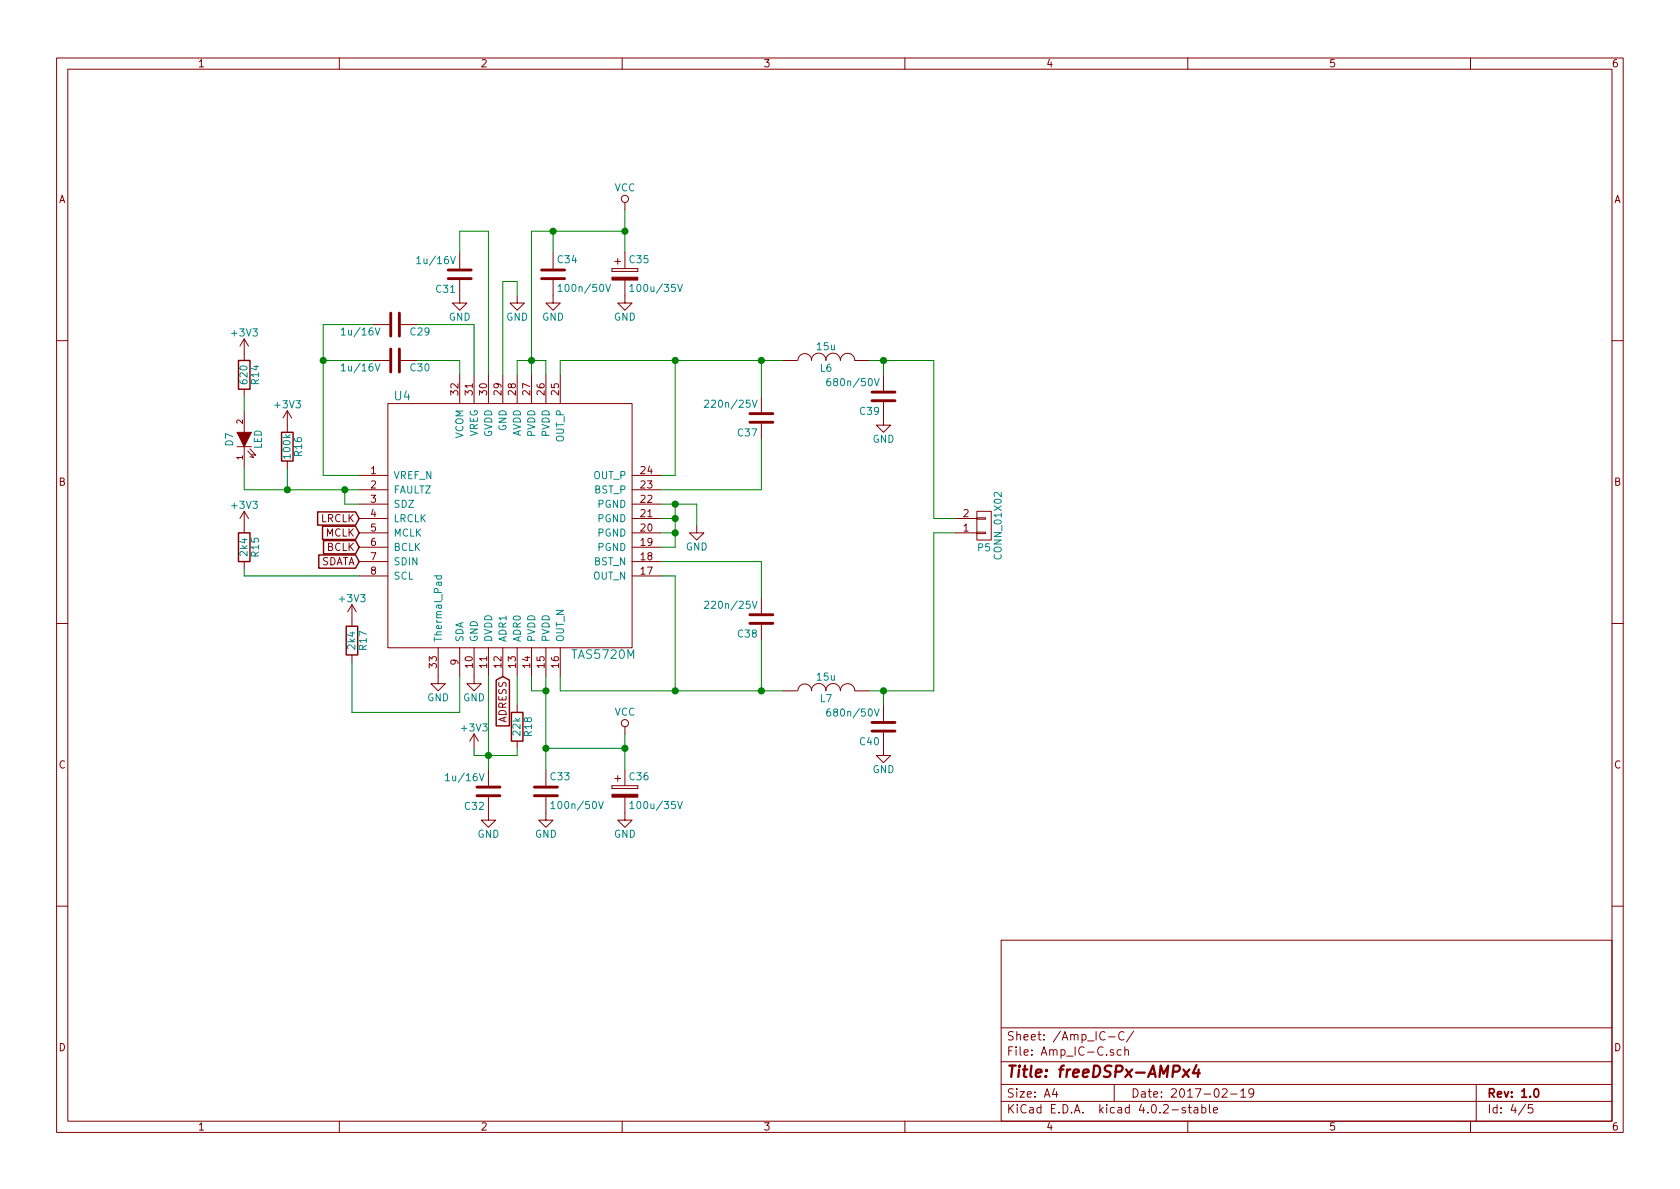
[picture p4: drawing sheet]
EESchema Schematic File Version 2
LIBS:fdsp_amplifier
LIBS:fdsp_connector
LIBS:fdsp_converter
LIBS:fdsp_device
LIBS:fdsp_digital
LIBS:fdsp_dsp
LIBS:fdsp_mechanical
LIBS:fdsp_pinhead
LIBS:fdsp_power
LIBS:fdsp_regulator
LIBS:fdsp_transistor
LIBS:power
LIBS:device
LIBS:transistors
LIBS:conn
LIBS:linear
LIBS:regul
LIBS:74xx
LIBS:cmos4000
LIBS:adc-dac
LIBS:memory
LIBS:xilinx
LIBS:microcontrollers
LIBS:dsp
LIBS:microchip
LIBS:analog_switches
LIBS:motorola
LIBS:texas
LIBS:intel
LIBS:audio
LIBS:interface
LIBS:digital-audio
LIBS:philips
LIBS:display
LIBS:cypress
LIBS:siliconi
LIBS:opto
LIBS:atmel
LIBS:contrib
LIBS:valves
LIBS:freeDSPx-AMPx4-cache
EELAYER 25 0
EELAYER END
$Descr A4 11693 8268
encoding utf-8
Sheet 4 5
Title "freeDSPx-AMPx4"
Date "2017-02-19"
Rev "1.0"
Comp ""
Comment1 ""
Comment2 ""
Comment3 ""
Comment4 ""
$EndDescr
$Comp
L TAS5720 U4
U 1 1
P 3550 3650
F 0 "U4" H 2800 4550 60  0000 C CNN
F 1 "TAS5720M" H 4200 2750 60  0000 C CNN
F 2 "fdsp_housing:VQFN-32_4x4mm_Pitch0.4mm" H 3200 2700 60  0001 C CNN
F 3 "http://www.ti.com/lit/ds/symlink/tas5720m.pdf" H 3200 2700 60  0001 C CNN
F 4 "595-TAS5720MRSMT" H 3550 3650 60  0001 C CNN "Mouser_Part_No"
	1    3550 3650
	1    0    0    -1  
$EndComp
Wire Wire Line
	4600 3500 4850 3500
Wire Wire Line
	4700 3500 4700 3800
Wire Wire Line
	4700 3600 4600 3600
Wire Wire Line
	4700 3700 4600 3700
Connection ~ 4700 3600
Wire Wire Line
	4700 3800 4600 3800
Connection ~ 4700 3700
$Comp
L GND #PWR058
U 1 1
P 4850 3650
F 0 "#PWR058" H 4850 3400 50  0001 C CNN
F 1 "GND" H 4850 3500 50  0000 C CNN
F 2 "" H 4850 3650 60  0000 C CNN
F 3 "" H 4850 3650 60  0000 C CNN
	1    4850 3650
	1    0    0    -1  
$EndComp
Wire Wire Line
	4850 3500 4850 3650
Connection ~ 4700 3500
$Comp
L GND #PWR059
U 1 1
P 3300 4700
F 0 "#PWR059" H 3300 4450 50  0001 C CNN
F 1 "GND" H 3300 4550 50  0000 C CNN
F 2 "" H 3300 4700 60  0000 C CNN
F 3 "" H 3300 4700 60  0000 C CNN
	1    3300 4700
	1    0    0    -1  
$EndComp
Wire Wire Line
	3600 2500 3800 2500
Wire Wire Line
	3700 1600 3700 2600
Wire Wire Line
	3800 2500 3800 2600
Connection ~ 3700 2500
$Comp
L C C34
U 1 1
P 3850 1900
F 0 "C34" H 3875 2000 50  0000 L CNN
F 1 "100n/50V" H 3875 1800 50  0000 L CNN
F 2 "fdsp_capacitor:C_0603" H 3888 1750 30  0001 C CNN
F 3 "http://www.murata.com/products/catalog/pdf/c02e.pdf" H 3850 1900 60  0001 C CNN
F 4 "81-GRM39X104K50D" H 3850 1900 60  0001 C CNN "Mouser_Part_No"
	1    3850 1900
	1    0    0    -1  
$EndComp
$Comp
L GND #PWR060
U 1 1
P 3850 2050
F 0 "#PWR060" H 3850 1800 50  0001 C CNN
F 1 "GND" H 3850 1900 50  0000 C CNN
F 2 "" H 3850 2050 60  0000 C CNN
F 3 "" H 3850 2050 60  0000 C CNN
	1    3850 2050
	1    0    0    -1  
$EndComp
$Comp
L GND #PWR061
U 1 1
P 4350 2050
F 0 "#PWR061" H 4350 1800 50  0001 C CNN
F 1 "GND" H 4350 1900 50  0000 C CNN
F 2 "" H 4350 2050 60  0000 C CNN
F 3 "" H 4350 2050 60  0000 C CNN
	1    4350 2050
	1    0    0    -1  
$EndComp
Wire Wire Line
	4350 1450 4350 1750
Connection ~ 3850 1600
Wire Wire Line
	3900 2600 3900 2500
Wire Wire Line
	3900 2500 5450 2500
Wire Wire Line
	4700 2500 4700 3300
Wire Wire Line
	4700 3300 4600 3300
Wire Wire Line
	3900 4700 3900 4800
Wire Wire Line
	3900 4800 5450 4800
Wire Wire Line
	4700 4800 4700 4000
Wire Wire Line
	4700 4000 4600 4000
$Comp
L C C37
U 1 1
P 5300 2900
F 0 "C37" H 5325 3000 50  0000 L CNN
F 1 "220n/25V" H 5325 2800 50  0000 L CNN
F 2 "fdsp_capacitor:C_0603" H 5338 2750 30  0001 C CNN
F 3 "http://www.murata.com/products/catalog/pdf/c02e.pdf" H 5300 2900 60  0001 C CNN
F 4 "81-GRM18R71E223KA01J" H 5300 2900 60  0001 C CNN "Mouser_Part_No"
	1    5300 2900
	-1   0    0    1   
$EndComp
Wire Wire Line
	4600 3400 5300 3400
Wire Wire Line
	4600 3900 5300 3900
Text GLabel 2500 3800 0    51   Input ~ 0
BCLK
Text GLabel 2500 3900 0    51   Input ~ 0
SDATA
Text GLabel 2500 3700 0    51   Input ~ 0
MCLK
Text GLabel 2500 3600 0    51   Input ~ 0
LRCLK
$Comp
L +3V3 #PWR062
U 1 1
P 3300 5200
F 0 "#PWR062" H 3300 5050 50  0001 C CNN
F 1 "+3V3" H 3300 5340 50  0000 C CNN
F 2 "" H 3300 5200 60  0000 C CNN
F 3 "" H 3300 5200 60  0000 C CNN
	1    3300 5200
	1    0    0    -1  
$EndComp
Wire Wire Line
	3400 4700 3400 5350
Connection ~ 3400 5250
$Comp
L GND #PWR063
U 1 1
P 3400 5650
F 0 "#PWR063" H 3400 5400 50  0001 C CNN
F 1 "GND" H 3400 5500 50  0000 C CNN
F 2 "" H 3400 5650 60  0000 C CNN
F 3 "" H 3400 5650 60  0000 C CNN
	1    3400 5650
	1    0    0    -1  
$EndComp
Wire Wire Line
	3700 4700 3700 4800
Wire Wire Line
	3700 4800 3800 4800
Wire Wire Line
	3800 4700 3800 5350
$Comp
L GND #PWR064
U 1 1
P 3800 5650
F 0 "#PWR064" H 3800 5400 50  0001 C CNN
F 1 "GND" H 3800 5500 50  0000 C CNN
F 2 "" H 3800 5650 60  0000 C CNN
F 3 "" H 3800 5650 60  0000 C CNN
	1    3800 5650
	1    0    0    -1  
$EndComp
$Comp
L GND #PWR065
U 1 1
P 4350 5650
F 0 "#PWR065" H 4350 5400 50  0001 C CNN
F 1 "GND" H 4350 5500 50  0000 C CNN
F 2 "" H 4350 5650 60  0000 C CNN
F 3 "" H 4350 5650 60  0000 C CNN
	1    4350 5650
	1    0    0    -1  
$EndComp
Wire Wire Line
	4350 5100 4350 5350
Connection ~ 3800 5200
Connection ~ 3800 4800
Wire Wire Line
	3800 5200 4350 5200
$Comp
L VCC #PWR066
U 1 1
P 4350 1450
F 0 "#PWR066" H 4350 1300 50  0001 C CNN
F 1 "VCC" H 4350 1600 50  0000 C CNN
F 2 "" H 4350 1450 60  0000 C CNN
F 3 "" H 4350 1450 60  0000 C CNN
	1    4350 1450
	1    0    0    -1  
$EndComp
$Comp
L VCC #PWR067
U 1 1
P 4350 5100
F 0 "#PWR067" H 4350 4950 50  0001 C CNN
F 1 "VCC" H 4350 5250 50  0000 C CNN
F 2 "" H 4350 5100 60  0000 C CNN
F 3 "" H 4350 5100 60  0000 C CNN
	1    4350 5100
	1    0    0    -1  
$EndComp
Connection ~ 4350 5200
Wire Wire Line
	3850 1750 3850 1600
Connection ~ 4350 1600
Wire Wire Line
	3300 5250 3600 5250
Wire Wire Line
	3300 5200 3300 5250
$Comp
L GND #PWR068
U 1 1
P 3050 4700
F 0 "#PWR068" H 3050 4450 50  0001 C CNN
F 1 "GND" H 3050 4550 50  0000 C CNN
F 2 "" H 3050 4700 60  0000 C CNN
F 3 "" H 3050 4700 60  0000 C CNN
	1    3050 4700
	1    0    0    -1  
$EndComp
Wire Wire Line
	2250 3300 2500 3300
Wire Wire Line
	2250 2250 2250 3300
Wire Wire Line
	2250 2500 2600 2500
Wire Wire Line
	3200 2600 3200 2500
Wire Wire Line
	3200 2500 2900 2500
Wire Wire Line
	3300 2600 3300 2250
Wire Wire Line
	3300 2250 2900 2250
Wire Wire Line
	2250 2250 2600 2250
Connection ~ 2250 2500
Wire Wire Line
	3600 2600 3600 2500
Wire Wire Line
	3700 1600 4350 1600
$Comp
L C C31
U 1 1
P 3200 1900
F 0 "C31" H 3225 2000 50  0000 L CNN
F 1 "1u/16V" H 3225 1800 50  0000 L CNN
F 2 "fdsp_capacitor:C_0603" H 3238 1750 30  0001 C CNN
F 3 "http://www.murata.com/products/catalog/pdf/c02e.pdf" H 3200 1900 60  0001 C CNN
F 4 "81-GRM188R71C105KE5D" H 3200 1900 60  0001 C CNN "Mouser_Part_No"
	1    3200 1900
	-1   0    0    1   
$EndComp
Wire Wire Line
	3500 1950 3500 2600
Wire Wire Line
	3400 1600 3400 2600
$Comp
L L L6
U 1 1
P 5750 2500
F 0 "L6" V 5700 2500 50  0000 C CNN
F 1 "15u" V 5850 2500 50  0000 C CNN
F 2 "fdsp_inductor:Choke_SMD_6.0x6.0" H 5750 2500 60  0001 C CNN
F 3 "http://www.mouser.com/ds/2/281/product-1023288.pdf" H 5750 2500 60  0001 C CNN
F 4 "81-1264EY-150MP3" V 5750 2500 60  0001 C CNN "Mouser_Part_No"
	1    5750 2500
	0    -1   -1   0   
$EndComp
$Comp
L C C39
U 1 1
P 6150 2750
F 0 "C39" H 6175 2850 50  0000 L CNN
F 1 "680n/50V" H 6175 2650 50  0000 L CNN
F 2 "fdsp_capacitor:C_1206" H 6188 2600 30  0001 C CNN
F 3 "http://www.murata.com/products/catalog/pdf/c03e.pdf" H 6150 2750 60  0001 C CNN
F 4 "81-GCM31CR71H684KA7L" H 6150 2750 60  0001 C CNN "Mouser_Part_No"
	1    6150 2750
	-1   0    0    1   
$EndComp
Wire Wire Line
	6050 2500 6500 2500
Wire Wire Line
	6150 2500 6150 2600
Wire Wire Line
	6500 4800 6050 4800
Wire Wire Line
	6150 4800 6150 4900
$Comp
L GND #PWR069
U 1 1
P 6150 2900
F 0 "#PWR069" H 6150 2650 50  0001 C CNN
F 1 "GND" H 6150 2750 50  0000 C CNN
F 2 "" H 6150 2900 60  0000 C CNN
F 3 "" H 6150 2900 60  0000 C CNN
	1    6150 2900
	1    0    0    -1  
$EndComp
$Comp
L GND #PWR070
U 1 1
P 6150 5200
F 0 "#PWR070" H 6150 4950 50  0001 C CNN
F 1 "GND" H 6150 5050 50  0000 C CNN
F 2 "" H 6150 5200 60  0000 C CNN
F 3 "" H 6150 5200 60  0000 C CNN
	1    6150 5200
	1    0    0    -1  
$EndComp
$Comp
L CP C35
U 1 1
P 4350 1900
F 0 "C35" H 4375 2000 50  0000 L CNN
F 1 "100u/35V" H 4375 1800 50  0000 L CNN
F 2 "fdsp_capacitor:C_Radial_D8_L11.5_P3.5" H 4388 1750 30  0001 C CNN
F 3 "http://www.mouser.com/ds/2/315/ABA0000C1012-947489.pdf" H 4350 1900 60  0001 C CNN
F 4 "667-EEU-FC1V101" H 4350 1900 60  0001 C CNN "Mouser_Part_No"
	1    4350 1900
	1    0    0    -1  
$EndComp
Text GLabel 3500 4700 3    51   Input ~ 0
ADRESS
Wire Wire Line
	2500 3500 2400 3500
Wire Wire Line
	2400 3500 2400 3400
Connection ~ 2400 3400
$Comp
L R R16
U 1 1
P 2000 3100
F 0 "R16" V 2080 3100 50  0000 C CNN
F 1 "100k" V 2000 3100 50  0000 C CNN
F 2 "fdsp_resistor:R_0603" V 1930 3100 30  0001 C CNN
F 3 "http://www.mouser.com/ds/2/427/dcrcwe3-109170.pdf" H 2000 3100 30  0001 C CNN
F 4 "71-CRCW0603-100K-E3" V 2000 3100 60  0001 C CNN "Mouser_Part_No"
	1    2000 3100
	1    0    0    -1  
$EndComp
$Comp
L LED D7
U 1 1
P 1700 3050
F 0 "D7" H 1700 3150 50  0000 C CNN
F 1 "LED" H 1700 2950 50  0000 C CNN
F 2 "fdsp_capacitor:C_0603" H 1700 3050 60  0001 C CNN
F 3 "http://www.mouser.com/ds/2/445/150060RS75000-368563.pdf" H 1700 3050 60  0001 C CNN
F 4 "710-150080RS75000" H 1700 3050 60  0001 C CNN "Mouser_Part_No"
	1    1700 3050
	0    -1   -1   0   
$EndComp
$Comp
L R R14
U 1 1
P 1700 2600
F 0 "R14" V 1780 2600 50  0000 C CNN
F 1 "620" V 1700 2600 50  0000 C CNN
F 2 "fdsp_resistor:R_0603" V 1630 2600 30  0001 C CNN
F 3 "http://www.mouser.com/ds/2/427/dcrcwe3-109170.pdf" H 1700 2600 30  0001 C CNN
F 4 "71-CRCW0603-620-E3" V 1700 2600 60  0001 C CNN "Mouser_Part_No"
	1    1700 2600
	1    0    0    -1  
$EndComp
Wire Wire Line
	1700 3400 2500 3400
Wire Wire Line
	2000 3400 2000 3250
Wire Wire Line
	1700 3400 1700 3250
Connection ~ 2000 3400
Wire Wire Line
	1700 2850 1700 2750
$Comp
L +3V3 #PWR071
U 1 1
P 2000 2950
F 0 "#PWR071" H 2000 2800 50  0001 C CNN
F 1 "+3V3" H 2000 3090 50  0000 C CNN
F 2 "" H 2000 2950 60  0000 C CNN
F 3 "" H 2000 2950 60  0000 C CNN
	1    2000 2950
	1    0    0    -1  
$EndComp
$Comp
L +3V3 #PWR072
U 1 1
P 1700 2450
F 0 "#PWR072" H 1700 2300 50  0001 C CNN
F 1 "+3V3" H 1700 2590 50  0000 C CNN
F 2 "" H 1700 2450 60  0000 C CNN
F 3 "" H 1700 2450 60  0000 C CNN
	1    1700 2450
	1    0    0    -1  
$EndComp
$Comp
L R R15
U 1 1
P 1700 3800
F 0 "R15" V 1780 3800 50  0000 C CNN
F 1 "2k4" V 1700 3800 50  0000 C CNN
F 2 "fdsp_resistor:R_0603" V 1630 3800 30  0001 C CNN
F 3 "http://www.mouser.com/ds/2/427/dcrcwe3-109170.pdf" H 1700 3800 30  0001 C CNN
F 4 "71-CRCW0603-2.4K-E3" V 1700 3800 60  0001 C CNN "Mouser_Part_No"
	1    1700 3800
	1    0    0    -1  
$EndComp
$Comp
L +3V3 #PWR073
U 1 1
P 1700 3650
F 0 "#PWR073" H 1700 3500 50  0001 C CNN
F 1 "+3V3" H 1700 3790 50  0000 C CNN
F 2 "" H 1700 3650 60  0000 C CNN
F 3 "" H 1700 3650 60  0000 C CNN
	1    1700 3650
	1    0    0    -1  
$EndComp
$Comp
L +3V3 #PWR074
U 1 1
P 2450 4300
F 0 "#PWR074" H 2450 4150 50  0001 C CNN
F 1 "+3V3" H 2450 4440 50  0000 C CNN
F 2 "" H 2450 4300 60  0000 C CNN
F 3 "" H 2450 4300 60  0000 C CNN
	1    2450 4300
	1    0    0    -1  
$EndComp
Wire Wire Line
	1700 4000 2500 4000
Wire Wire Line
	1700 4000 1700 3950
Wire Wire Line
	3200 4700 3200 4950
Wire Wire Line
	2450 4950 2450 4600
$Comp
L GND #PWR075
U 1 1
P 3200 2050
F 0 "#PWR075" H 3200 1800 50  0001 C CNN
F 1 "GND" H 3200 1900 50  0000 C CNN
F 2 "" H 3200 2050 60  0000 C CNN
F 3 "" H 3200 2050 60  0000 C CNN
	1    3200 2050
	1    0    0    -1  
$EndComp
Wire Wire Line
	3400 1600 3200 1600
Wire Wire Line
	3200 1600 3200 1750
$Comp
L GND #PWR076
U 1 1
P 3600 2050
F 0 "#PWR076" H 3600 1800 50  0001 C CNN
F 1 "GND" H 3600 1900 50  0000 C CNN
F 2 "" H 3600 2050 60  0000 C CNN
F 3 "" H 3600 2050 60  0000 C CNN
	1    3600 2050
	1    0    0    -1  
$EndComp
Wire Wire Line
	3500 1950 3600 1950
Wire Wire Line
	3600 1950 3600 2050
$Comp
L CONN_01X02 P5
U 1 1
P 6850 3650
F 0 "P5" H 6850 3800 50  0000 C CNN
F 1 "CONN_01X02" V 6950 3650 50  0000 C CNN
F 2 "fdsp_connector:RIACON101-2" H 6850 3650 60  0001 C CNN
F 3 "http://www.mouser.com/ds/2/418/NG_CD_796911_B2-715370.pdf" H 6850 3650 60  0001 C CNN
F 4 "571-796911-2" H 6850 3650 60  0001 C CNN "Mouser_Part_No"
	1    6850 3650
	1    0    0    1   
$EndComp
Wire Wire Line
	6500 3600 6650 3600
Connection ~ 6150 2500
Wire Wire Line
	6500 3700 6650 3700
Connection ~ 6150 4800
Wire Wire Line
	6500 2500 6500 3600
Wire Wire Line
	6500 3700 6500 4800
$Comp
L C C40
U 1 1
P 6150 5050
F 0 "C40" H 6175 5150 50  0000 L CNN
F 1 "680n/50V" H 6175 4950 50  0000 L CNN
F 2 "fdsp_capacitor:C_1206" H 6188 4900 30  0001 C CNN
F 3 "http://www.murata.com/products/catalog/pdf/c03e.pdf" H 6150 5050 60  0001 C CNN
F 4 "81-GCM31CR71H684KA7L" H 6150 5050 60  0001 C CNN "Mouser_Part_No"
	1    6150 5050
	-1   0    0    1   
$EndComp
$Comp
L L L7
U 1 1
P 5750 4800
F 0 "L7" V 5700 4800 50  0000 C CNN
F 1 "15u" V 5850 4800 50  0000 C CNN
F 2 "fdsp_inductor:Choke_SMD_6.0x6.0" H 5750 4800 60  0001 C CNN
F 3 "http://www.mouser.com/ds/2/281/product-1023288.pdf" H 5750 4800 60  0001 C CNN
F 4 "81-1264EY-150MP3" V 5750 4800 60  0001 C CNN "Mouser_Part_No"
	1    5750 4800
	0    -1   -1   0   
$EndComp
$Comp
L C C38
U 1 1
P 5300 4300
F 0 "C38" H 5325 4400 50  0000 L CNN
F 1 "220n/25V" H 5325 4200 50  0000 L CNN
F 2 "fdsp_capacitor:C_0603" H 5338 4150 30  0001 C CNN
F 3 "http://www.murata.com/products/catalog/pdf/c02e.pdf" H 5300 4300 60  0001 C CNN
F 4 "81-GRM18R71E223KA01J" H 5300 4300 60  0001 C CNN "Mouser_Part_No"
	1    5300 4300
	-1   0    0    1   
$EndComp
$Comp
L C C29
U 1 1
P 2750 2250
F 0 "C29" V 2775 2350 50  0000 L TNN
F 1 "1u/16V" V 2775 2150 50  0000 R TNN
F 2 "fdsp_capacitor:C_0603" H 2788 2100 30  0001 C CNN
F 3 "http://www.murata.com/products/catalog/pdf/c02e.pdf" H 2750 2250 60  0001 C CNN
F 4 "81-GRM188R71C105KE5D" H 2750 2250 60  0001 C CNN "Mouser_Part_No"
	1    2750 2250
	0    1    1    0   
$EndComp
$Comp
L C C32
U 1 1
P 3400 5500
F 0 "C32" H 3425 5600 50  0000 L CNN
F 1 "1u/16V" H 3425 5400 50  0000 L CNN
F 2 "fdsp_capacitor:C_0603" H 3438 5350 30  0001 C CNN
F 3 "http://www.murata.com/products/catalog/pdf/c02e.pdf" H 3400 5500 60  0001 C CNN
F 4 "81-GRM188R71C105KE5D" H 3400 5500 60  0001 C CNN "Mouser_Part_No"
	1    3400 5500
	-1   0    0    1   
$EndComp
$Comp
L C C33
U 1 1
P 3800 5500
F 0 "C33" H 3825 5600 50  0000 L CNN
F 1 "100n/50V" H 3825 5400 50  0000 L CNN
F 2 "fdsp_capacitor:C_0603" H 3838 5350 30  0001 C CNN
F 3 "http://www.murata.com/products/catalog/pdf/c02e.pdf" H 3800 5500 60  0001 C CNN
F 4 "81-GRM39X104K50D" H 3800 5500 60  0001 C CNN "Mouser_Part_No"
	1    3800 5500
	1    0    0    -1  
$EndComp
$Comp
L R R17
U 1 1
P 2450 4450
F 0 "R17" V 2530 4450 50  0000 C CNN
F 1 "2k4" V 2450 4450 50  0000 C CNN
F 2 "fdsp_resistor:R_0603" V 2380 4450 30  0001 C CNN
F 3 "http://www.mouser.com/ds/2/427/dcrcwe3-109170.pdf" H 2450 4450 30  0001 C CNN
F 4 "71-CRCW0603-2.4K-E3" V 2450 4450 60  0001 C CNN "Mouser_Part_No"
	1    2450 4450
	1    0    0    -1  
$EndComp
$Comp
L CP C36
U 1 1
P 4350 5500
F 0 "C36" H 4375 5600 50  0000 L CNN
F 1 "100u/35V" H 4375 5400 50  0000 L CNN
F 2 "fdsp_capacitor:C_Radial_D8_L11.5_P3.5" H 4388 5350 30  0001 C CNN
F 3 "http://www.mouser.com/ds/2/315/ABA0000C1012-947489.pdf" H 4350 5500 60  0001 C CNN
F 4 "667-EEU-FC1V101" H 4350 5500 60  0001 C CNN "Mouser_Part_No"
	1    4350 5500
	1    0    0    -1  
$EndComp
$Comp
L C C30
U 1 1
P 2750 2500
F 0 "C30" V 2775 2600 50  0000 L TNN
F 1 "1u/16V" V 2775 2400 50  0000 R TNN
F 2 "fdsp_capacitor:C_0603" H 2788 2350 30  0001 C CNN
F 3 "http://www.murata.com/products/catalog/pdf/c02e.pdf" H 2750 2500 60  0001 C CNN
F 4 "81-GRM188R71C105KE5D" H 2750 2500 60  0001 C CNN "Mouser_Part_No"
	1    2750 2500
	0    1    1    0   
$EndComp
Wire Wire Line
	3200 4950 2450 4950
Connection ~ 4700 2500
Connection ~ 4700 4800
Wire Wire Line
	5300 3400 5300 3050
Wire Wire Line
	5300 3900 5300 4150
Wire Wire Line
	5300 4450 5300 4800
Connection ~ 5300 4800
Wire Wire Line
	5300 2750 5300 2500
Connection ~ 5300 2500
$Comp
L R R18
U 1 1
P 3600 5050
F 0 "R18" V 3680 5050 50  0000 C CNN
F 1 "22k" V 3600 5050 50  0000 C CNN
F 2 "fdsp_resistor:R_0603" V 3530 5050 30  0001 C CNN
F 3 "http://www.mouser.com/ds/2/427/dcrcwe3-109170.pdf" H 3600 5050 30  0001 C CNN
F 4 "71-CRCW0603-22K-E3" V 3600 5050 60  0001 C CNN "Mouser_Part_No"
	1    3600 5050
	1    0    0    -1  
$EndComp
Wire Wire Line
	3600 5250 3600 5200
Wire Wire Line
	3600 4700 3600 4900
$EndSCHEMATC
